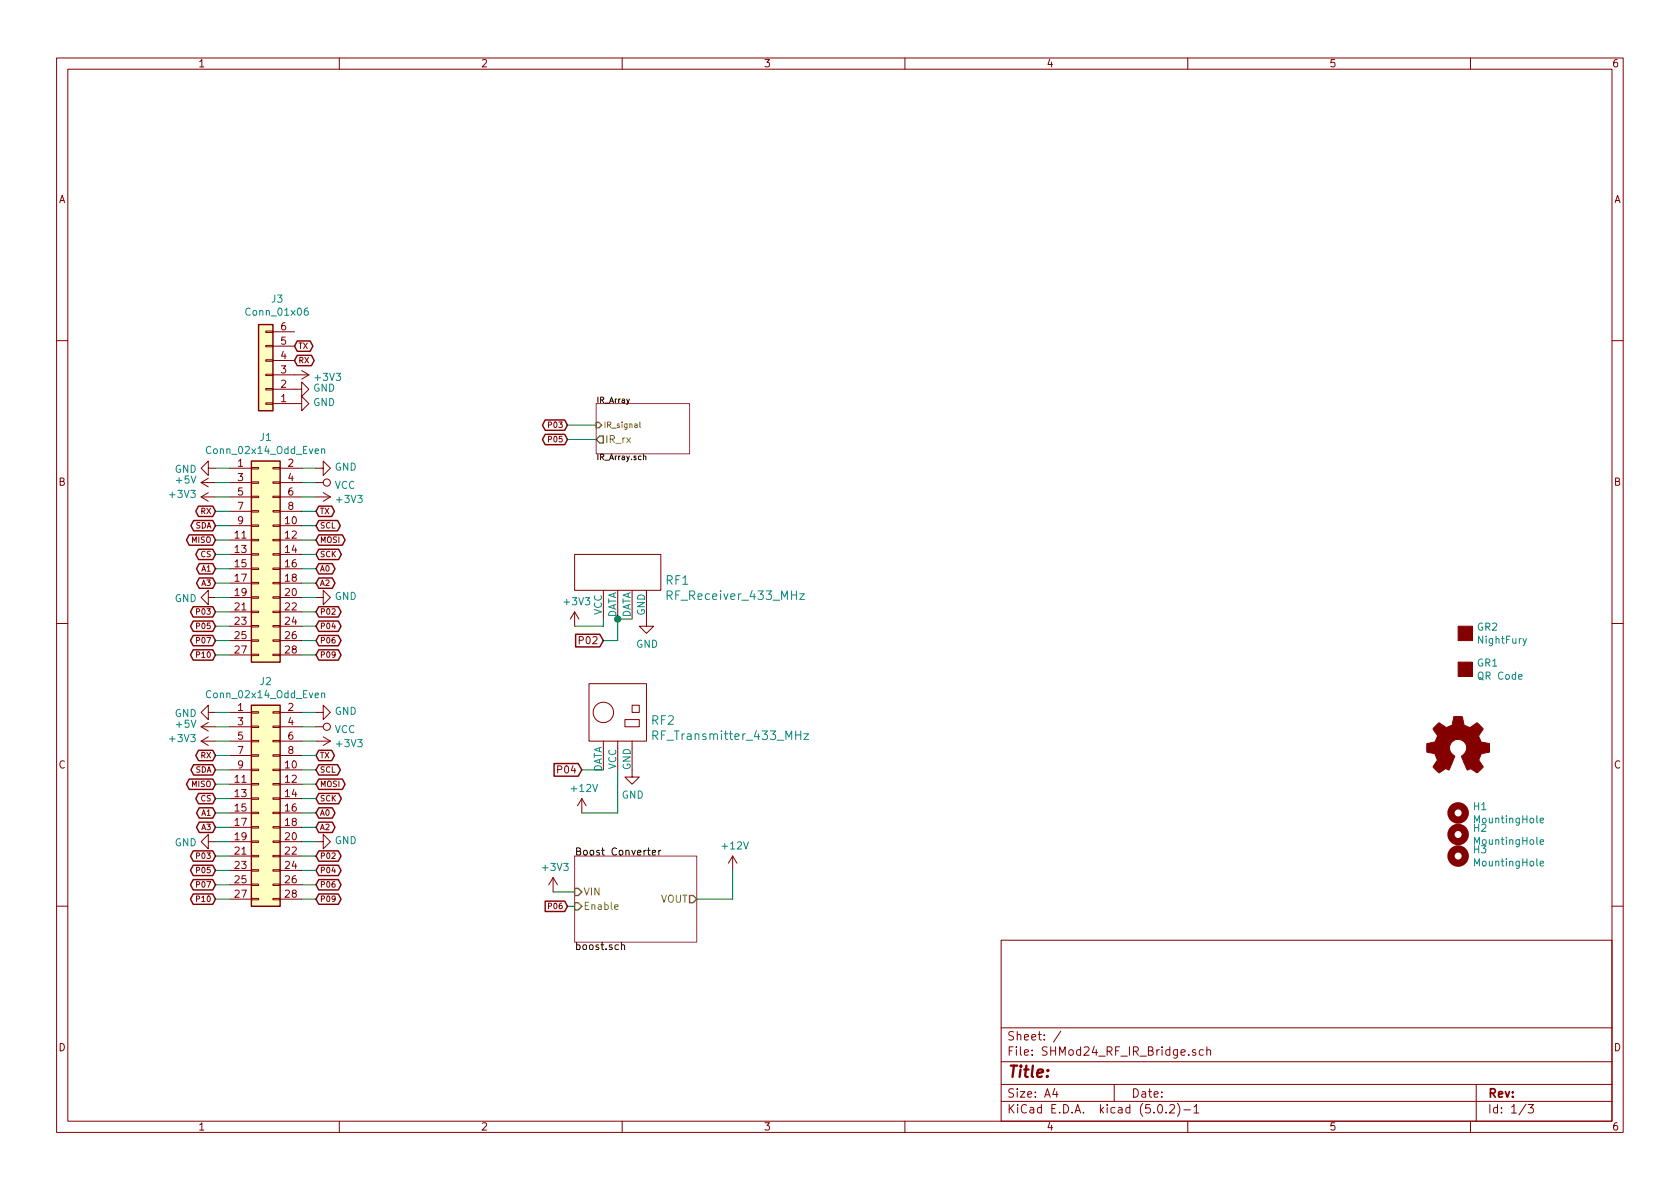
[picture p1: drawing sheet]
EESchema Schematic File Version 4
LIBS:SHMod24_RF_IR_Bridge-cache
EELAYER 26 0
EELAYER END
$Descr A4 11693 8268
encoding utf-8
Sheet 1 3
Title ""
Date ""
Rev ""
Comp ""
Comment1 ""
Comment2 ""
Comment3 ""
Comment4 ""
$EndDescr
$Comp
L Mechanical:MountingHole H1
U 1 1
P 10150 5650
F 0 "H1" H 10250 5696 50  0000 L CNN
F 1 "MountingHole" H 10250 5605 50  0000 L CNN
F 2 "MountingHole:MountingHole_3.2mm_M3" H 10150 5650 50  0001 C CNN
F 3 "~" H 10150 5650 50  0001 C CNN
	1    10150 5650
	1    0    0    -1  
$EndComp
$Comp
L Mechanical:MountingHole H2
U 1 1
P 10150 5800
F 0 "H2" H 10250 5846 50  0000 L CNN
F 1 "MountingHole" H 10250 5755 50  0000 L CNN
F 2 "MountingHole:MountingHole_3.2mm_M3" H 10150 5800 50  0001 C CNN
F 3 "~" H 10150 5800 50  0001 C CNN
	1    10150 5800
	1    0    0    -1  
$EndComp
$Comp
L Mechanical:MountingHole H3
U 1 1
P 10150 5950
F 0 "H3" H 10250 5996 50  0000 L CNN
F 1 "MountingHole" H 10250 5905 50  0000 L CNN
F 2 "MountingHole:MountingHole_3.2mm_M3" H 10150 5950 50  0001 C CNN
F 3 "~" H 10150 5950 50  0001 C CNN
	1    10150 5950
	1    0    0    -1  
$EndComp
$Comp
L Connector_Generic:Conn_02x14_Odd_Even J1
U 1 1
P 1800 3850
F 0 "J1" H 1850 4667 50  0000 C CNN
F 1 "Conn_02x14_Odd_Even" H 1850 4576 50  0000 C CNN
F 2 "LeoDJ-kicad:PinSocket_2x14_P2.54mm_Vertical" H 1800 3850 50  0001 C CNN
F 3 "~" H 1800 3850 50  0001 C CNN
	1    1800 3850
	1    0    0    -1  
$EndComp
$Comp
L Connector_Generic:Conn_02x14_Odd_Even J2
U 1 1
P 1800 5550
F 0 "J2" H 1850 6367 50  0000 C CNN
F 1 "Conn_02x14_Odd_Even" H 1850 6276 50  0000 C CNN
F 2 "Connector_PinSocket_2.54mm:PinSocket_2x14_P2.54mm_Vertical_SMD" H 1800 5550 50  0001 C CNN
F 3 "~" H 1800 5550 50  0001 C CNN
	1    1800 5550
	1    0    0    -1  
$EndComp
Text GLabel 2200 3550 2    39   BiDi ~ 0
TX
Text GLabel 2200 3650 2    39   BiDi ~ 0
SCL
Text GLabel 2200 3750 2    39   BiDi ~ 0
MOSI
Text GLabel 2200 3850 2    39   BiDi ~ 0
SCK
Text GLabel 2200 3950 2    39   BiDi ~ 0
A0
Text GLabel 2200 4050 2    39   BiDi ~ 0
A2
Text GLabel 2200 4250 2    39   BiDi ~ 0
P02
Text GLabel 2200 4350 2    39   BiDi ~ 0
P04
Text GLabel 2200 4450 2    39   BiDi ~ 0
P06
Text GLabel 2200 4550 2    39   BiDi ~ 0
P09
Text GLabel 1500 3550 0    39   BiDi ~ 0
RX
Text GLabel 1500 3650 0    39   BiDi ~ 0
SDA
Text GLabel 1500 3750 0    39   BiDi ~ 0
MISO
Text GLabel 1500 3850 0    39   BiDi ~ 0
CS
Text GLabel 1500 3950 0    39   BiDi ~ 0
A1
Text GLabel 1500 4050 0    39   BiDi ~ 0
A3
Text GLabel 1500 4250 0    39   BiDi ~ 0
P03
Text GLabel 1500 4350 0    39   BiDi ~ 0
P05
Text GLabel 1500 4450 0    39   BiDi ~ 0
P07
Text GLabel 1500 4550 0    39   BiDi ~ 0
P10
$Comp
L power:GND #PWR0101
U 1 1
P 1500 3250
F 0 "#PWR0101" H 1500 3000 50  0001 C CNN
F 1 "GND" V 1505 3122 50  0000 R CNN
F 2 "" H 1500 3250 50  0001 C CNN
F 3 "" H 1500 3250 50  0001 C CNN
	1    1500 3250
	0    1    1    0   
$EndComp
$Comp
L power:GND #PWR0102
U 1 1
P 2200 3250
F 0 "#PWR0102" H 2200 3000 50  0001 C CNN
F 1 "GND" V 2205 3122 50  0000 R CNN
F 2 "" H 2200 3250 50  0001 C CNN
F 3 "" H 2200 3250 50  0001 C CNN
	1    2200 3250
	0    -1   -1   0   
$EndComp
$Comp
L power:GND #PWR0103
U 1 1
P 1500 4150
F 0 "#PWR0103" H 1500 3900 50  0001 C CNN
F 1 "GND" V 1505 4022 50  0000 R CNN
F 2 "" H 1500 4150 50  0001 C CNN
F 3 "" H 1500 4150 50  0001 C CNN
	1    1500 4150
	0    1    1    0   
$EndComp
$Comp
L power:GND #PWR0104
U 1 1
P 2200 4150
F 0 "#PWR0104" H 2200 3900 50  0001 C CNN
F 1 "GND" V 2205 4022 50  0000 R CNN
F 2 "" H 2200 4150 50  0001 C CNN
F 3 "" H 2200 4150 50  0001 C CNN
	1    2200 4150
	0    -1   -1   0   
$EndComp
$Comp
L power:VCC #PWR0105
U 1 1
P 2200 3350
F 0 "#PWR0105" H 2200 3200 50  0001 C CNN
F 1 "VCC" V 2217 3478 50  0000 L CNN
F 2 "" H 2200 3350 50  0001 C CNN
F 3 "" H 2200 3350 50  0001 C CNN
	1    2200 3350
	0    1    1    0   
$EndComp
$Comp
L power:+3V3 #PWR0106
U 1 1
P 2200 3450
F 0 "#PWR0106" H 2200 3300 50  0001 C CNN
F 1 "+3V3" V 2215 3578 50  0000 L CNN
F 2 "" H 2200 3450 50  0001 C CNN
F 3 "" H 2200 3450 50  0001 C CNN
	1    2200 3450
	0    1    1    0   
$EndComp
$Comp
L power:+5V #PWR0107
U 1 1
P 1500 3350
F 0 "#PWR0107" H 1500 3200 50  0001 C CNN
F 1 "+5V" V 1515 3478 50  0000 L CNN
F 2 "" H 1500 3350 50  0001 C CNN
F 3 "" H 1500 3350 50  0001 C CNN
	1    1500 3350
	0    -1   -1   0   
$EndComp
$Comp
L power:+3V3 #PWR0108
U 1 1
P 1500 3450
F 0 "#PWR0108" H 1500 3300 50  0001 C CNN
F 1 "+3V3" V 1515 3578 50  0000 L CNN
F 2 "" H 1500 3450 50  0001 C CNN
F 3 "" H 1500 3450 50  0001 C CNN
	1    1500 3450
	0    -1   -1   0   
$EndComp
Wire Wire Line
	2200 3250 2100 3250
Wire Wire Line
	2200 3350 2100 3350
Wire Wire Line
	2200 3450 2100 3450
Wire Wire Line
	2200 3550 2100 3550
Wire Wire Line
	2200 3650 2100 3650
Wire Wire Line
	2200 3750 2100 3750
Wire Wire Line
	2200 3850 2100 3850
Wire Wire Line
	2200 3950 2100 3950
Wire Wire Line
	2200 4050 2100 4050
Wire Wire Line
	2200 4150 2100 4150
Wire Wire Line
	2200 4250 2100 4250
Wire Wire Line
	2200 4350 2100 4350
Wire Wire Line
	2200 4450 2100 4450
Wire Wire Line
	2200 4550 2100 4550
Wire Wire Line
	1500 4550 1600 4550
Wire Wire Line
	1500 4450 1600 4450
Wire Wire Line
	1500 4350 1600 4350
Wire Wire Line
	1500 4250 1600 4250
Wire Wire Line
	1500 4150 1600 4150
Wire Wire Line
	1500 4050 1600 4050
Wire Wire Line
	1500 3950 1600 3950
Wire Wire Line
	1500 3850 1600 3850
Wire Wire Line
	1500 3750 1600 3750
Wire Wire Line
	1500 3650 1600 3650
Wire Wire Line
	1500 3550 1600 3550
Wire Wire Line
	1500 3450 1600 3450
Wire Wire Line
	1500 3350 1600 3350
Wire Wire Line
	1500 3250 1600 3250
Text GLabel 2200 5250 2    39   BiDi ~ 0
TX
Text GLabel 2200 5350 2    39   BiDi ~ 0
SCL
Text GLabel 2200 5450 2    39   BiDi ~ 0
MOSI
Text GLabel 2200 5550 2    39   BiDi ~ 0
SCK
Text GLabel 2200 5650 2    39   BiDi ~ 0
A0
Text GLabel 2200 5750 2    39   BiDi ~ 0
A2
Text GLabel 2200 5950 2    39   BiDi ~ 0
P02
Text GLabel 2200 6050 2    39   BiDi ~ 0
P04
Text GLabel 2200 6150 2    39   BiDi ~ 0
P06
Text GLabel 2200 6250 2    39   BiDi ~ 0
P09
$Comp
L power:GND #PWR0109
U 1 1
P 2200 4950
F 0 "#PWR0109" H 2200 4700 50  0001 C CNN
F 1 "GND" V 2205 4822 50  0000 R CNN
F 2 "" H 2200 4950 50  0001 C CNN
F 3 "" H 2200 4950 50  0001 C CNN
	1    2200 4950
	0    -1   -1   0   
$EndComp
$Comp
L power:GND #PWR0110
U 1 1
P 2200 5850
F 0 "#PWR0110" H 2200 5600 50  0001 C CNN
F 1 "GND" V 2205 5722 50  0000 R CNN
F 2 "" H 2200 5850 50  0001 C CNN
F 3 "" H 2200 5850 50  0001 C CNN
	1    2200 5850
	0    -1   -1   0   
$EndComp
$Comp
L power:VCC #PWR0111
U 1 1
P 2200 5050
F 0 "#PWR0111" H 2200 4900 50  0001 C CNN
F 1 "VCC" V 2217 5178 50  0000 L CNN
F 2 "" H 2200 5050 50  0001 C CNN
F 3 "" H 2200 5050 50  0001 C CNN
	1    2200 5050
	0    1    1    0   
$EndComp
$Comp
L power:+3V3 #PWR0112
U 1 1
P 2200 5150
F 0 "#PWR0112" H 2200 5000 50  0001 C CNN
F 1 "+3V3" V 2215 5278 50  0000 L CNN
F 2 "" H 2200 5150 50  0001 C CNN
F 3 "" H 2200 5150 50  0001 C CNN
	1    2200 5150
	0    1    1    0   
$EndComp
Wire Wire Line
	2200 4950 2100 4950
Wire Wire Line
	2200 5050 2100 5050
Wire Wire Line
	2200 5150 2100 5150
Wire Wire Line
	2200 5250 2100 5250
Wire Wire Line
	2200 5350 2100 5350
Wire Wire Line
	2200 5450 2100 5450
Wire Wire Line
	2200 5550 2100 5550
Wire Wire Line
	2200 5650 2100 5650
Wire Wire Line
	2200 5750 2100 5750
Wire Wire Line
	2200 5850 2100 5850
Wire Wire Line
	2200 5950 2100 5950
Wire Wire Line
	2200 6050 2100 6050
Wire Wire Line
	2200 6150 2100 6150
Wire Wire Line
	2200 6250 2100 6250
Text GLabel 1500 5250 0    39   BiDi ~ 0
RX
Text GLabel 1500 5350 0    39   BiDi ~ 0
SDA
Text GLabel 1500 5450 0    39   BiDi ~ 0
MISO
Text GLabel 1500 5550 0    39   BiDi ~ 0
CS
Text GLabel 1500 5650 0    39   BiDi ~ 0
A1
Text GLabel 1500 5750 0    39   BiDi ~ 0
A3
Text GLabel 1500 5950 0    39   BiDi ~ 0
P03
Text GLabel 1500 6050 0    39   BiDi ~ 0
P05
Text GLabel 1500 6150 0    39   BiDi ~ 0
P07
Text GLabel 1500 6250 0    39   BiDi ~ 0
P10
$Comp
L power:GND #PWR0113
U 1 1
P 1500 4950
F 0 "#PWR0113" H 1500 4700 50  0001 C CNN
F 1 "GND" V 1505 4822 50  0000 R CNN
F 2 "" H 1500 4950 50  0001 C CNN
F 3 "" H 1500 4950 50  0001 C CNN
	1    1500 4950
	0    1    1    0   
$EndComp
$Comp
L power:GND #PWR0114
U 1 1
P 1500 5850
F 0 "#PWR0114" H 1500 5600 50  0001 C CNN
F 1 "GND" V 1505 5722 50  0000 R CNN
F 2 "" H 1500 5850 50  0001 C CNN
F 3 "" H 1500 5850 50  0001 C CNN
	1    1500 5850
	0    1    1    0   
$EndComp
$Comp
L power:+5V #PWR0115
U 1 1
P 1500 5050
F 0 "#PWR0115" H 1500 4900 50  0001 C CNN
F 1 "+5V" V 1515 5178 50  0000 L CNN
F 2 "" H 1500 5050 50  0001 C CNN
F 3 "" H 1500 5050 50  0001 C CNN
	1    1500 5050
	0    -1   -1   0   
$EndComp
$Comp
L power:+3V3 #PWR0116
U 1 1
P 1500 5150
F 0 "#PWR0116" H 1500 5000 50  0001 C CNN
F 1 "+3V3" V 1515 5278 50  0000 L CNN
F 2 "" H 1500 5150 50  0001 C CNN
F 3 "" H 1500 5150 50  0001 C CNN
	1    1500 5150
	0    -1   -1   0   
$EndComp
Wire Wire Line
	1500 6250 1600 6250
Wire Wire Line
	1500 6150 1600 6150
Wire Wire Line
	1500 6050 1600 6050
Wire Wire Line
	1500 5950 1600 5950
Wire Wire Line
	1500 5850 1600 5850
Wire Wire Line
	1500 5750 1600 5750
Wire Wire Line
	1500 5650 1600 5650
Wire Wire Line
	1500 5550 1600 5550
Wire Wire Line
	1500 5450 1600 5450
Wire Wire Line
	1500 5350 1600 5350
Wire Wire Line
	1500 5250 1600 5250
Wire Wire Line
	1500 5150 1600 5150
Wire Wire Line
	1500 5050 1600 5050
Wire Wire Line
	1500 4950 1600 4950
$Sheet
S 4150 2800 650  350 
U 5C409B61
F0 "IR_Array" 39
F1 "IR_Array.sch" 39
F2 "IR_signal" I L 4150 2950 39 
F3 "IR_rx" O L 4150 3050 50 
$EndSheet
Text GLabel 3950 2950 0    39   BiDi ~ 0
P03
Wire Wire Line
	3950 2950 4150 2950
Text GLabel 3950 3050 0    39   BiDi ~ 0
P05
Wire Wire Line
	3950 3050 4150 3050
$Comp
L LeoDJ-kicad:RF_Receiver_433_MHz RF1
U 1 1
P 4300 4300
F 0 "RF1" H 4628 4572 60  0000 L CNN
F 1 "RF_Receiver_433_MHz" H 4628 4466 60  0000 L CNN
F 2 "LeoDJ-kicad:RF_Receiver_433_MHz" H 4400 4300 60  0001 C CNN
F 3 "" H 4400 4300 60  0000 C CNN
	1    4300 4300
	1    0    0    -1  
$EndComp
$Comp
L LeoDJ-kicad:RF_Transmitter_433_MHz RF2
U 1 1
P 4300 5350
F 0 "RF2" H 4528 5697 60  0000 L CNN
F 1 "RF_Transmitter_433_MHz" H 4528 5591 60  0000 L CNN
F 2 "LeoDJ-kicad:RF_Transmitter_433_MHz" H 4300 5350 60  0001 C CNN
F 3 "" H 4300 5350 60  0000 C CNN
	1    4300 5350
	1    0    0    -1  
$EndComp
$Comp
L power:GND #PWR0129
U 1 1
P 4500 4300
F 0 "#PWR0129" H 4500 4050 50  0001 C CNN
F 1 "GND" H 4505 4127 50  0000 C CNN
F 2 "" H 4500 4300 50  0001 C CNN
F 3 "" H 4500 4300 50  0001 C CNN
	1    4500 4300
	1    0    0    -1  
$EndComp
$Comp
L power:GND #PWR0130
U 1 1
P 4400 5350
F 0 "#PWR0130" H 4400 5100 50  0001 C CNN
F 1 "GND" H 4405 5177 50  0000 C CNN
F 2 "" H 4400 5350 50  0001 C CNN
F 3 "" H 4400 5350 50  0001 C CNN
	1    4400 5350
	1    0    0    -1  
$EndComp
$Comp
L power:+3V3 #PWR0131
U 1 1
P 4000 4350
F 0 "#PWR0131" H 4000 4200 50  0001 C CNN
F 1 "+3V3" H 4015 4523 50  0000 C CNN
F 2 "" H 4000 4350 50  0001 C CNN
F 3 "" H 4000 4350 50  0001 C CNN
	1    4000 4350
	1    0    0    -1  
$EndComp
Wire Wire Line
	4200 4300 4200 4350
Wire Wire Line
	4200 4350 4000 4350
Text GLabel 4200 4450 0    50   Input ~ 0
P02
Wire Wire Line
	4200 4450 4300 4450
Wire Wire Line
	4300 4450 4300 4300
Wire Wire Line
	4300 4300 4400 4300
Connection ~ 4300 4300
Text GLabel 4050 5350 0    50   Input ~ 0
P04
Wire Wire Line
	4050 5350 4200 5350
$Sheet
S 4000 5950 850  600 
U 5C50C113
F0 "Boost Converter" 50
F1 "boost.sch" 50
F2 "VIN" I L 4000 6200 50 
F3 "VOUT" O R 4850 6250 50 
F4 "Enable" I L 4000 6300 50 
$EndSheet
$Comp
L power:+12V #PWR0136
U 1 1
P 5100 6050
F 0 "#PWR0136" H 5100 5900 50  0001 C CNN
F 1 "+12V" H 5115 6223 50  0000 C CNN
F 2 "" H 5100 6050 50  0001 C CNN
F 3 "" H 5100 6050 50  0001 C CNN
	1    5100 6050
	1    0    0    -1  
$EndComp
Wire Wire Line
	4850 6250 5100 6250
Wire Wire Line
	5100 6250 5100 6050
$Comp
L power:+12V #PWR0137
U 1 1
P 4050 5650
F 0 "#PWR0137" H 4050 5500 50  0001 C CNN
F 1 "+12V" H 4065 5823 50  0000 C CNN
F 2 "" H 4050 5650 50  0001 C CNN
F 3 "" H 4050 5650 50  0001 C CNN
	1    4050 5650
	1    0    0    -1  
$EndComp
Wire Wire Line
	4050 5650 4300 5650
Wire Wire Line
	4300 5650 4300 5350
$Comp
L power:+3V3 #PWR0123
U 1 1
P 3850 6200
F 0 "#PWR0123" H 3850 6050 50  0001 C CNN
F 1 "+3V3" H 3865 6373 50  0000 C CNN
F 2 "" H 3850 6200 50  0001 C CNN
F 3 "" H 3850 6200 50  0001 C CNN
	1    3850 6200
	1    0    0    -1  
$EndComp
Wire Wire Line
	3850 6200 4000 6200
Text GLabel 3950 6300 0    39   Input ~ 0
P06
Wire Wire Line
	4000 6300 3950 6300
$Comp
L Graphic:Logo_Open_Hardware_Small LOGO1
U 1 1
P 10150 5200
F 0 "LOGO1" H 10150 5475 50  0001 C CNN
F 1 "Logo_Open_Hardware_Small" H 10150 4975 50  0001 C CNN
F 2 "Symbol:OSHW-Logo2_7.3x6mm_SilkScreen" H 10150 5200 50  0001 C CNN
F 3 "~" H 10150 5200 50  0001 C CNN
	1    10150 5200
	1    0    0    -1  
$EndComp
$Comp
L LeoDJ-kicad:GenericGraphic GR1
U 1 1
P 10200 4650
F 0 "GR1" H 10278 4696 50  0000 L CNN
F 1 "QR Code" H 10278 4605 50  0000 L CNN
F 2 "LeoDJ-kicad:QR_Code_SHMod24-IRRF" H 10200 4650 50  0001 C CNN
F 3 "" H 10200 4650 50  0001 C CNN
	1    10200 4650
	1    0    0    -1  
$EndComp
$Comp
L Connector_Generic:Conn_01x06 J3
U 1 1
P 1850 2600
F 0 "J3" H 1770 2075 50  0000 C CNN
F 1 "Conn_01x06" H 1770 2166 50  0000 C CNN
F 2 "Connector_PinHeader_2.54mm:PinHeader_1x06_P2.54mm_Vertical" H 1850 2600 50  0001 C CNN
F 3 "~" H 1850 2600 50  0001 C CNN
	1    1850 2600
	-1   0    0    1   
$EndComp
$Comp
L power:GND #PWR0140
U 1 1
P 2050 2800
F 0 "#PWR0140" H 2050 2550 50  0001 C CNN
F 1 "GND" V 2055 2672 50  0000 R CNN
F 2 "" H 2050 2800 50  0001 C CNN
F 3 "" H 2050 2800 50  0001 C CNN
	1    2050 2800
	0    -1   -1   0   
$EndComp
$Comp
L power:+3V3 #PWR0141
U 1 1
P 2050 2600
F 0 "#PWR0141" H 2050 2450 50  0001 C CNN
F 1 "+3V3" V 2065 2728 50  0000 L CNN
F 2 "" H 2050 2600 50  0001 C CNN
F 3 "" H 2050 2600 50  0001 C CNN
	1    2050 2600
	0    1    1    0   
$EndComp
$Comp
L power:GND #PWR0142
U 1 1
P 2050 2700
F 0 "#PWR0142" H 2050 2450 50  0001 C CNN
F 1 "GND" V 2055 2572 50  0000 R CNN
F 2 "" H 2050 2700 50  0001 C CNN
F 3 "" H 2050 2700 50  0001 C CNN
	1    2050 2700
	0    -1   -1   0   
$EndComp
Text GLabel 2050 2500 2    39   BiDi ~ 0
RX
Text GLabel 2050 2400 2    39   BiDi ~ 0
TX
$Comp
L LeoDJ-kicad:GenericGraphic GR2
U 1 1
P 10200 4400
F 0 "GR2" H 10278 4446 50  0000 L CNN
F 1 "NightFury" H 10278 4355 50  0000 L CNN
F 2 "LeoDJ-kicad:NightFury_Roll_8.0x6.1" H 10200 4400 50  0001 C CNN
F 3 "" H 10200 4400 50  0001 C CNN
	1    10200 4400
	1    0    0    -1  
$EndComp
$EndSCHEMATC
